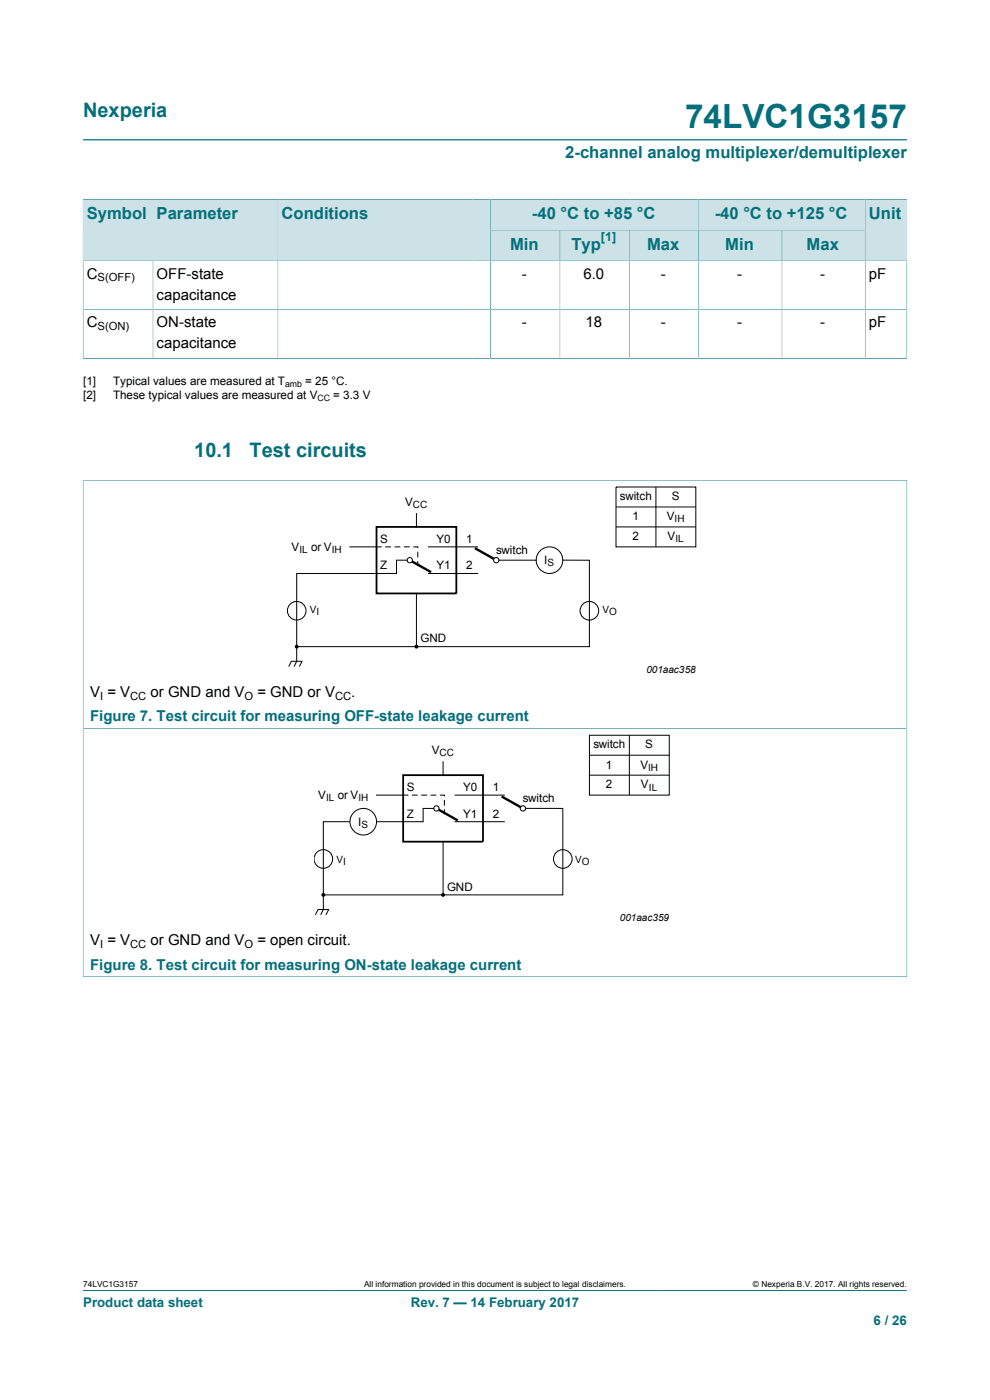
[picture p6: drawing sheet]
<svg xmlns="http://www.w3.org/2000/svg" width="210mm" height="297mm" viewBox="0 0 210 297" stroke-linecap="round" stroke-linejoin="round" font-family="sans-serif">
<path d="M17.6 29.7h174.8M104 42.3h44.2v6.5h-44.2zM17.6 273.8h174.8" fill="none" stroke="#036f7b" stroke-width=".21"/>
<path d="M104.1 42.4h44v6.4h-44z" fill="#cde2e7"/>
<path d="M148.2 42.3h35.3v6.5h-35.3z" fill="none" stroke="#036f7b" stroke-width=".21"/>
<path d="M148.3 42.4h35.2v6.4h-35.2z" fill="#cde2e7"/>
<path d="M17.6 42.3v13h14.9v-13h-14.9" fill="none" stroke="#036f7b" stroke-width=".21"/>
<path d="M17.7 42.4h14.7v12.8h-14.7z" fill="#cde2e7"/>
<path d="M32.5 42.3h26.5v13h-26.5z" fill="none" stroke="#036f7b" stroke-width=".21"/>
<path d="M32.5 42.4h26.4v12.8h-26.4z" fill="#cde2e7"/>
<path d="M59 42.3h45v13h-45z" fill="none" stroke="#036f7b" stroke-width=".21"/>
<g fill="#cde2e7">
<path d="M59 42.4h45v12.8h-45z"/>
<path d="M104.1 48.9h14.6v6.3h-14.6z"/>
</g>
<path d="M104 48.8h14.8v6.5h-14.8z" fill="none" stroke="#036f7b" stroke-width=".21"/>
<path d="M118.8 48.9h14.6v6.3h-14.6z" fill="#cde2e7"/>
<path d="M118.8 48.8h14.7v6.5h-14.7z" fill="none" stroke="#036f7b" stroke-width=".21"/>
<path d="M133.6 48.9h14.5v6.3h-14.5z" fill="#cde2e7"/>
<path d="M133.5 48.8h14.7v6.5h-14.7z" fill="none" stroke="#036f7b" stroke-width=".21"/>
<path d="M148.3 48.9h17.5v6.3h-17.5z" fill="#cde2e7"/>
<path d="M148.2 48.8h17.7v6.5h-17.7z" fill="none" stroke="#036f7b" stroke-width=".21"/>
<path d="M165.9 48.9h17.6v6.3h-17.6z" fill="#cde2e7"/>
<path d="M192.4 42.3v13h-26.5v-6.5h17.6M192.4 42.3h-8.9v13" fill="none" stroke="#036f7b" stroke-width=".21"/>
<path d="M183.6 42.4h8.7v12.8h-8.7z" fill="#cde2e7"/>
<g fill="none" stroke="#036f7b" stroke-width=".21">
<path d="M32.5 55.3v20.8M59 55.3v20.8M104 55.3v20.8M118.8 55.3v20.8M133.5 55.3v20.8M148.2 55.3v20.8M165.9 55.3v20.8M183.5 55.3v20.8M17.6 76.1h174.8M17.6 76.1v-20.8h174.8v20.8M17.6 65.7h174.8M17.6 101.9h174.8"/>
<path d="M17.6 101.8v52.7h174.8v-52.7"/>
</g>
<g fill="none" stroke="#000" stroke-width=".21">
<path d="M61.2 141.4l.6-1.1h2.3l-.6 1.1M62.9 140.3l-.5 1.1"/>
<circle cx="62.9" cy="129.6" r="1.98"/>
</g>
<path d="M100.8 116.3l4.5 2.5" fill="none" stroke="#000" stroke-width=".51"/>
<circle cx="105.3" cy="118.8" r=".56" fill="#fff"/>
<g fill="none" stroke="#000" stroke-width=".21">
<path d="M105.8 118.8h7.9"/>
<circle cx="105.3" cy="118.8" r=".56"/>
</g>
<path d="M86.9 118.8l4.5 2.6" fill="none" stroke="#000" stroke-width=".51"/>
<circle cx="86.9" cy="118.8" r=".56" fill="#fff"/>
<g fill="none" stroke="#000" stroke-width=".21">
<path d="M74.2 116h6.7M81.8 116h1M83.8 116h1M85.8 116h1M86.4 118.8h-2.3v2.9h-21.2v18.6M87.8 116h.8v.2M88.3 109v2.8M88.6 117.1v1M88.6 119.1v.9M90.9 116h10.4M119.4 118.8l5.6 .1v18.3h-36.7M130.7 103.3h16.9v12.7h-16.9z"/>
<path d="M130.7 107.6h16.9M130.7 111.8h16.9M139.1 103.3v12.7M88.3 125.9v11.3h-25.4M90.9 121.7h10.4M66.9 194.1l.6-1.1h2.2l-.5 1.1M68.6 193l-.6 1.1"/>
<circle cx="86.9" cy="118.8" r=".56"/>
<circle cx="116.6" cy="118.8" r="2.81"/>
<circle cx="125" cy="129.6" r="1.98"/>
<circle cx="68.6" cy="182.2" r="1.98"/>
</g>
<g fill="#000">
<circle cx="62.9" cy="137.2" r=".28"/>
<circle cx="88.3" cy="137.2" r=".28"/>
</g>
<g fill="none" stroke="#000" stroke-width=".25">
<circle cx="62.9" cy="137.2" r=".28"/>
<circle cx="88.3" cy="137.2" r=".28"/>
</g>
<path d="M79.9 111.8h16.9v14.1h-16.9z" fill="none" stroke="#000" stroke-width=".38"/>
<path d="M17.6 207.2h174.8M17.6 207.3v-52.8h174.8v52.8" fill="none" stroke="#036f7b" stroke-width=".21"/>
<path d="M106.4 169l4.5 2.5" fill="none" stroke="#000" stroke-width=".51"/>
<circle cx="110.9" cy="171.5" r=".56" fill="#fff"/>
<circle cx="110.9" cy="171.5" r=".56" fill="none" stroke="#000" stroke-width=".21"/>
<path d="M92.6 171.5l4.5 2.5" fill="none" stroke="#000" stroke-width=".51"/>
<circle cx="92.6" cy="171.5" r=".56" fill="#fff"/>
<g fill="none" stroke="#000" stroke-width=".21">
<path d="M125 156h17v12.7h-17zM133.5 156v12.7M74.2 174.3h-5.6v18.7M79.9 168.7h6.6M87.5 168.7h1M89.5 168.7h1M91.4 168.7h1M92 171.5h-2.2v2.8h-9.9M93.4 168.7h.9v.1M94 178.6v11.2h-25.4M94 161.6v2.8M94.3 169.8v1"/>
<path d="M94.3 171.8v.8M96.5 174.3h10.5M96.5 168.7h10.5M111.5 171.5h7.9v18.3h-25.4M125 160.2h17M125 164.4h17"/>
<circle cx="77.1" cy="174.3" r="2.81"/>
<circle cx="92.6" cy="171.5" r=".56"/>
<circle cx="119.4" cy="182.2" r="1.98"/>
</g>
<g fill="#000">
<circle cx="68.6" cy="189.8" r=".28"/>
<circle cx="94" cy="189.8" r=".28"/>
</g>
<g fill="none" stroke="#000" stroke-width=".25">
<circle cx="68.6" cy="189.8" r=".28"/>
<circle cx="94" cy="189.8" r=".28"/>
</g>
<path d="M85.5 164.4h17v14.2h-17z" fill="none" stroke="#000" stroke-width=".38"/>
<text font-size="7.1" fill="#036f7b" x="145.3" y="27.2">74LVC1G3157</text>
<g font-size="4.2" fill="#036f7b">
<text x="17.6" y="24.8">Nexperia</text>
<text x="41.2" y="96.9">10.1</text>
<text x="52.9" y="96.9">Test circuits</text>
</g>
<g font-size="3.5" fill="#036f7b">
<text x="119.9" y="33.5">2-channel analog multiplexer/demultiplexer</text>
<text x="18.4" y="46.5">Symbol</text>
<text x="33.2" y="46.5">Parameter</text>
<text x="59.7" y="46.5">Conditions</text>
<text x="112.8" y="46.5">-40 °C to +85 °C</text>
<text x="151.6" y="46.5">-40 °C to +125 °C</text>
<text x="184.3" y="46.5">Unit</text>
<text x="108.2" y="53">Min</text>
<text x="121.2" y="53">Typ</text>
<text x="137.2" y="53">Max</text>
<text x="153.8" y="53">Min</text>
<text x="171.1" y="53">Max</text>
</g>
<g font-size="3.2">
<text x="18.4" y="59.1">C</text>
<text x="33.2" y="59.1">OFF-state</text>
<text x="110.7" y="59.1">-</text>
<text x="123.7" y="59.1">6.0</text>
<text x="140.1" y="59.1">-</text>
<text x="156.3" y="59.1">-</text>
<text x="174" y="59.1">-</text>
<text x="184.3" y="59.1">pF</text>
<text x="33.2" y="63.5">capacitance</text>
<text x="18.4" y="69.5">C</text>
<text x="33.2" y="69.5">ON-state</text>
<text x="110.7" y="69.5">-</text>
<text x="124.2" y="69.5">18</text>
<text x="140.1" y="69.5">-</text>
<text x="156.3" y="69.5">-</text>
<text x="174" y="69.5">-</text>
<text x="184.3" y="69.5">pF</text>
<text x="33.2" y="73.9">capacitance</text>
<text x="19.1" y="147.8">V = V</text>
<text x="31.9" y="147.8">or GND and V</text>
<text x="54.6" y="147.8">= GND or V</text>
<text x="74.5" y="147.8">.</text>
<text x="19.1" y="200.5">V = V</text>
<text x="31.9" y="200.5">or GND and V</text>
<text x="54.6" y="200.5">= open circuit.</text>
</g>
<g font-size="3.2" fill="#036f7b">
<text x="19.1" y="153">Figure 7. Test circuit for measuring OFF-state leakage current</text>
<text x="19.1" y="205.7">Figure 8. Test circuit for measuring ON-state leakage current</text>
</g>
<g font-size="2.8" fill="#036f7b">
<text x="17.6" y="277.3">Product data sheet</text>
<text x="87.1" y="277.3">Rev. 7 — 14 February 2017</text>
<text x="185.3" y="281">6 / 26</text>
</g>
<text font-size="2.6" fill="#036f7b" x="127.5" y="51.2">[1]</text>
<g font-size="2.5">
<text x="17.6" y="81.7">[1]</text>
<text x="24" y="81.7">Typical values are measured at T</text>
<text x="64.8" y="81.7">= 25 °C.</text>
<text x="17.6" y="84.7">[2]</text>
<text x="24" y="84.7">These typical values are measured at V</text>
<text x="70.7" y="84.7">= 3.3 V</text>
<text x="85.9" y="107.3">V</text>
<text x="131.5" y="106.1">switch</text>
<text x="142.5" y="106.1">S</text>
<text x="134.2" y="110.4">1</text>
<text x="141.4" y="110.4">V</text>
<text x="61.9" y="116.8">V</text>
<text x="66" y="116.8">or V</text>
<text x="80.7" y="115.1">S</text>
<text x="92.6" y="115.1">Y0</text>
<text x="98.9" y="115.1">1</text>
<text x="105.2" y="117.4">switch</text>
<text x="115.5" y="119.6">I</text>
<text x="134.2" y="114.6">2</text>
<text x="141.6" y="114.6">V</text>
<text x="80.7" y="120.8">Z</text>
<text x="92.6" y="120.8">Y1</text>
<text x="98.9" y="120.8">2</text>
<text x="89.2" y="136.3">GND</text>
<text x="91.6" y="159.9">V</text>
<text x="125.9" y="158.8">switch</text>
<text x="136.9" y="158.8">S</text>
<text x="86.3" y="167.8">S</text>
<text x="98.2" y="167.8">Y0</text>
<text x="104.5" y="167.8">1</text>
<text x="128.5" y="163">1</text>
<text x="128.5" y="167.2">2</text>
<text x="135.8" y="163">V</text>
<text x="136" y="167.2">V</text>
<text x="67.5" y="169.5">V</text>
<text x="71.6" y="169.5">or V</text>
<text x="86.3" y="173.4">Z</text>
<text x="98.2" y="173.4">Y1</text>
<text x="104.5" y="173.4">2</text>
<text x="110.9" y="170.1">switch</text>
<text x="76" y="175.2">I</text>
<text x="94.8" y="188.9">GND</text>
</g>
<g font-size="2.4">
<text x="20.7" y="59.7">S(OFF)</text>
<text x="20.7" y="70.1">S(ON)</text>
<text x="21.2" y="148.4">I</text>
<text x="27.6" y="148.4">CC</text>
<text x="51.9" y="148.4">O</text>
<text x="71.1" y="148.4">CC</text>
<text x="21.2" y="201.1">I</text>
<text x="27.6" y="201.1">CC</text>
<text x="51.9" y="201.1">O</text>
</g>
<g font-size="2.1">
<text x="87.6" y="107.7">CC</text>
<text x="143.1" y="110.8">IH</text>
<text x="63.5" y="117.3">IL</text>
<text x="70.4" y="117.3">IH</text>
<text x="143.3" y="115.1">IL</text>
<text x="116.2" y="120.2">S</text>
<text x="65.7" y="130.1">VI</text>
<text x="127.8" y="130.1">VO</text>
<text x="137.1" y="142.8">001aac358</text>
<text x="93.2" y="160.4">CC</text>
<text x="137.5" y="163.5">IH</text>
<text x="137.6" y="167.7">IL</text>
<text x="69.2" y="170">IL</text>
<text x="76" y="170">IH</text>
<text x="76.7" y="175.6">S</text>
<text x="71.4" y="183">VI</text>
<text x="122" y="183">VO</text>
<text x="131.5" y="195.5">001aac359</text>
</g>
<g font-size="1.9">
<text x="60.5" y="82.2">amb</text>
<text x="67.3" y="85.2">CC</text>
</g>
<g font-size="1.8">
<text x="17.6" y="273.1">74LVC1G3157</text>
<text x="77.2" y="273.1">All information provided in this document is subject to legal disclaimers.</text>
<text x="159.7" y="273.1">© Nexperia B.V. 2017. All rights reserved.</text>
</g>
</svg>
